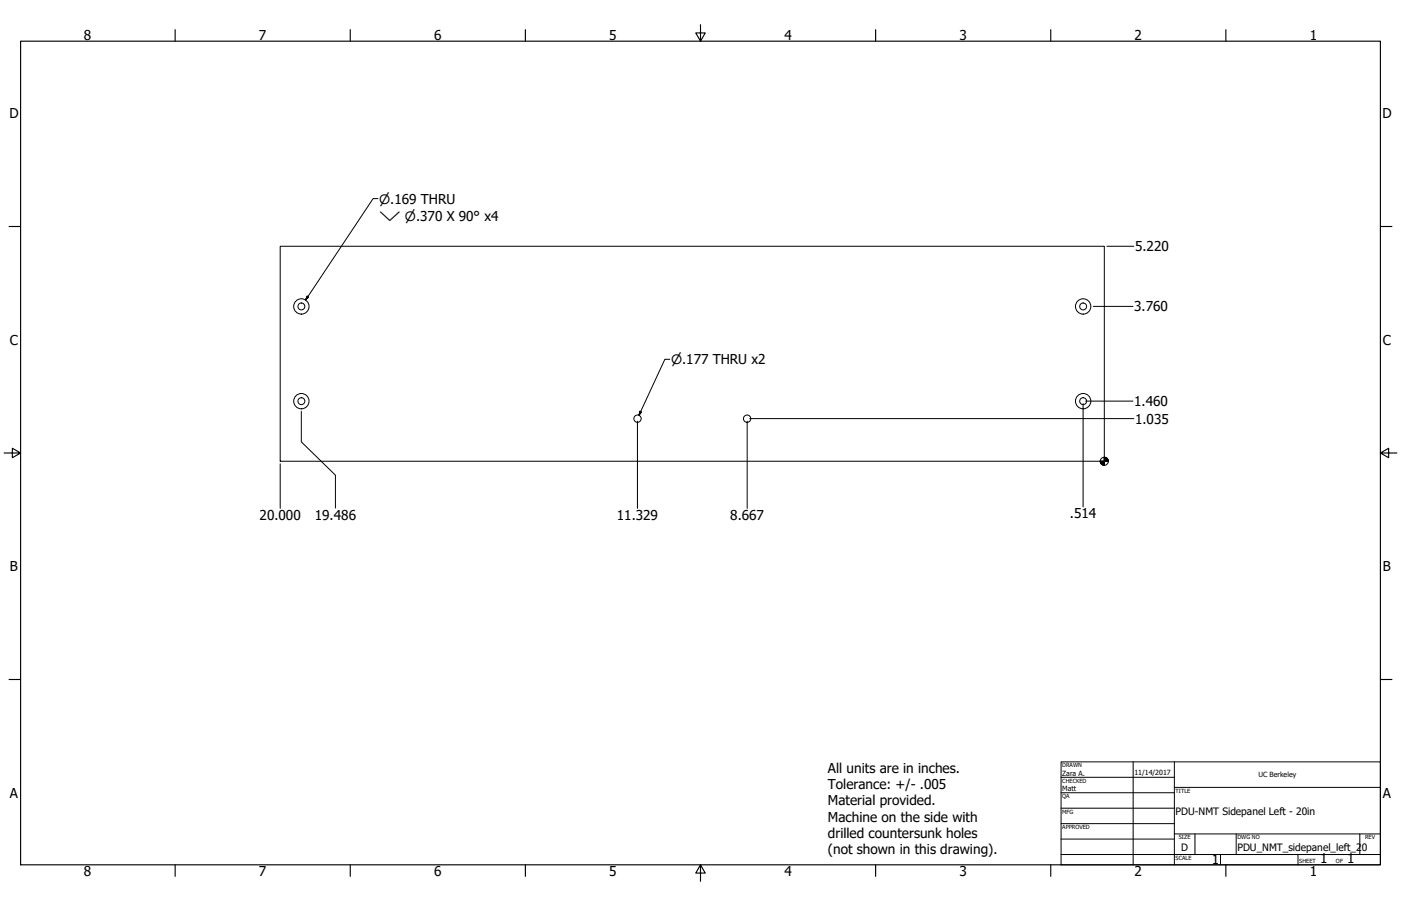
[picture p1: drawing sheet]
<svg xmlns="http://www.w3.org/2000/svg" width="864mm" height="559mm" viewBox="0 0 864 559" stroke-linecap="round" stroke-linejoin="round" font-family="sans-serif">
<!-- layer: Visible (ANSI) -->
<g fill="none" stroke="#000" stroke-width=".62">
<path d="M173 152h508v132h-508z"/>
<circle cx="186" cy="189" r="5"/>
<circle cx="186" cy="189" r="2.1"/>
<circle cx="668" cy="189" r="5"/>
<circle cx="668" cy="189" r="2.1"/>
<circle cx="186" cy="247" r="5"/>
<circle cx="186" cy="247" r="2.1"/>
<circle cx="393" cy="258" r="2.3"/>
<circle cx="461" cy="258" r="2.3"/>
<circle cx="668" cy="247" r="5"/>
<circle cx="668" cy="247" r="2.1"/>
</g>
<!-- layer: Border (ANSI) -->
<g fill="none" stroke="#000" stroke-width=".7">
<path d="M108 18v7M216 18v7M324 18v7M432 15v10l-3-5h6l-3 5M540 18v7M648 18v7M756 18v7M13 25h838v508h-838zM6 140h7M851 140h7M3 279h10l-5-3v6l5-3M851 279l5 3v-6l-5 3h10"/>
<path d="M6 419h7M851 419h7M108 533v8M216 533v8M324 533v8M432 533l3 5h-6l3-5v11M540 533v8M648 533v8M756 533v8"/>
</g>
<!-- layer: Title (ANSI) -->
<g fill="none" stroke="#000" stroke-width=".62">
<path d="M654 470h197v63h-197zM654 479h70M698 470v63M724 470v63M654 489h70M654 498h70M724 486h127M654 508h70M654 518h70M724 514h127M737 514v13M762 514v13"/>
<path d="M838 514v13M654 527h197M752 527v6M800 527v6"/>
</g>
<!-- layer: Dimension (ANSI) -->
<g fill="none" stroke="#000" stroke-width=".62">
<path d="M682 152h17M674 189h24M413 222h-3l-16 34M186 254v19l21 20v20M393 260v54M394 254h1l-1 2zM461 260v54M462 258h237M668 249v64M669 247h29M173 286v28"/>
<circle cx="681" cy="285" r="2.5"/>
</g>
<g fill="#000" stroke="#000" stroke-width=".62">
<path d="M394 254v2zM394 254h1l-1 2zM678 284l1 2zM678 284l2 3zM678 284l3 3h-1zM681 284h2zM681 282l2 2h-2zM681 282v5zM678 284h3v3zM678 284h3zM682 283l1 1zM682 282v1l1 1z"/>
<path d="M681 282h1l1 2z"/>
</g>
<!-- layer: Symbol (ANSI) -->
<path d="M233 122h-3l-42 63M189 183h1l-2 2z" fill="none" stroke="#000" stroke-width=".62"/>
<path d="M189 183l-1 2zM189 183h1l-2 2z" fill="#000" stroke="#000" stroke-width=".62"/>
<g font-size="8.4">
<text x="52" y="24">8</text>
<text x="160" y="24">7</text>
<text x="268" y="24">6</text>
<text x="376" y="24">5</text>
<text x="483" y="24">4</text>
<text x="591" y="24">3</text>
<text x="699" y="24">2</text>
<text x="807" y="24">1</text>
<text x="6" y="73">D</text>
<text x="852" y="73">D</text>
<text x="700" y="155">5.220</text>
<text x="699" y="192">3.760</text>
<text x="6" y="213">C</text>
<text x="852" y="213">C</text>
<text x="699" y="250">1.460</text>
<text x="700" y="261">1.035</text>
<text x="160" y="321">20.000</text>
<text x="194" y="320">19.486</text>
<text x="380" y="321">11.329</text>
<text x="450" y="321">8.667</text>
<text x="660" y="320">.514</text>
<text x="6" y="352">B</text>
<text x="852" y="352">B</text>
<text x="510" y="477">All units are in inches.</text>
<text x="6" y="492">A</text>
<text x="510" y="487">Tolerance: +/- .005</text>
<text x="852" y="492">A</text>
<text x="510" y="497">Material provided.</text>
<text x="510" y="507">Machine on the side with</text>
<text x="510" y="517">drilled countersunk holes</text>
<text x="510" y="527">(not shown in this drawing).</text>
<text x="747" y="533">1</text>
<text x="814" y="533">1</text>
<text x="830" y="533">1</text>
<text x="52" y="541">8</text>
<text x="160" y="541">7</text>
<text x="268" y="541">6</text>
<text x="376" y="541">5</text>
<text x="483" y="541">4</text>
<text x="591" y="541">3</text>
<text x="699" y="541">2</text>
<text x="807" y="541">1</text>
</g>
<g font-size="8">
<text x="234" y="126">⌀.169 THRU</text>
<text x="234" y="136">⌵ ⌀.370 X 90° x4</text>
<text x="414" y="225">⌀.177 THRU x2</text>
</g>
<g font-size="6.3">
<text x="725" y="503">PDU-NMT Sidepanel Left - 20in</text>
<text x="728" y="525">D</text>
<text x="763" y="525">PDU_NMT_sidepanel_left_2</text>
<text x="839" y="525">0</text>
</g>
<g font-size="4.4">
<text x="655" y="479">Zara A.</text>
<text x="699" y="478">11/14/2017</text>
<text x="776" y="479">UC Berkeley</text>
<text x="655" y="488">Matt</text>
</g>
<g font-size="3.5">
<text x="655" y="473">DRAWN</text>
<text x="655" y="483">CHECKED</text>
<text x="725" y="489">TITLE</text>
<text x="655" y="492">QA</text>
<text x="655" y="502">MFG</text>
<text x="655" y="511">APPROVED</text>
<text x="727" y="518">SIZE</text>
<text x="763" y="518">DWG NO</text>
<text x="841" y="518">REV</text>
<text x="725" y="530">SCALE</text>
<text x="801" y="533">SHEET</text>
<text x="824" y="533">OF</text>
</g>
</svg>
